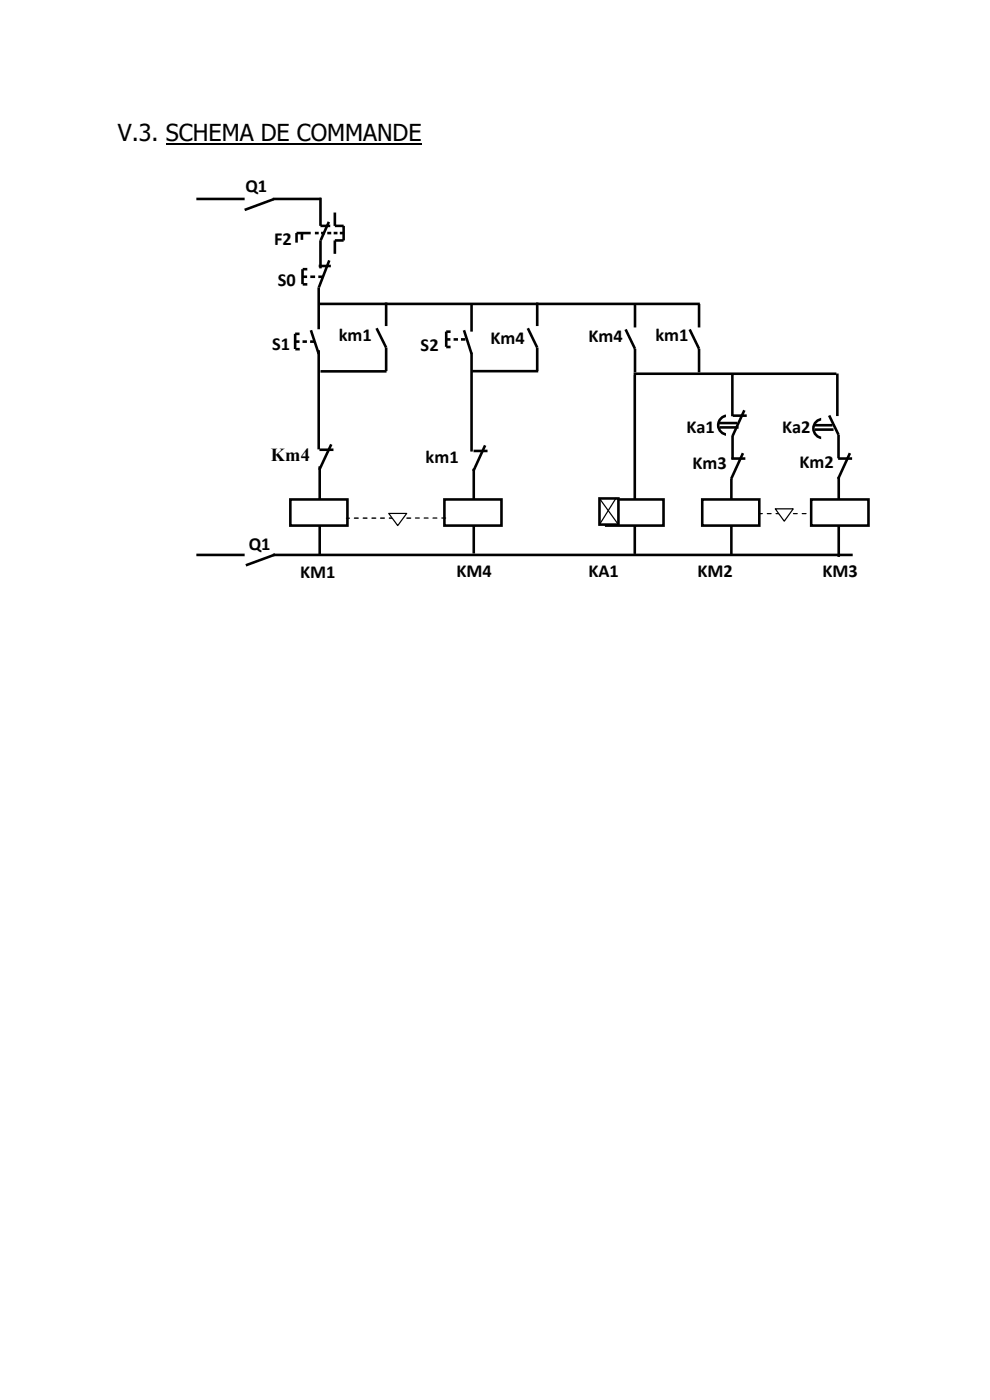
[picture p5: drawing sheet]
<svg xmlns="http://www.w3.org/2000/svg" width="210mm" height="297mm" viewBox="0 0 210 297" stroke-linecap="round" stroke-linejoin="round" font-family="sans-serif">
<path d="M35.2 30.5h54.2" fill="none" stroke="#000" stroke-width=".3"/>
<path d="M175.6 108.9l.9-.1 .2 .2-.2 .1h-.8zM173.8 108.9l.9-.1 .1 .2-.1 .1h-.8zM172 108.9l.8-.1 .2 .2-1 .1zM170.1 108.9l.9-.1 .1 .2-.1 .1h-.8zM168.2 108.9l.9-.1 .1 .2-.1 .1h-.8zM166.4 108.9l.9-.1 .1 .2-.1 .1h-.8zM164.5 108.9l.9-.1 .2 .2-1 .1zM162.7 108.9l.9-.1 .1 .2-.1 .1h-.8zM160.8 108.9l.9-.1 .1 .2-.1 .1h-.8zM159 108.9l.9-.1 .1 .2-.1 .1h-.9zM157.1 108.9l.9-.1 .2 .2-1 .1zM155.4 108.9l.8-.1 .1 .2-.8 .1z" fill="#000"/>
<path d="M164.5 107.9h3.8l-1.9 2.7z" fill="#fff"/>
<path d="M164.5 107.9h3.8l-1.9 2.7z" fill="none" stroke="#000" stroke-width=".25"/>
<path d="M144.2 94.5h13.6v8.5h-13.6z" fill="#fff"/>
<path d="M144.2 94.5h13.6v8.5h-13.6z" fill="none" stroke="#fff" stroke-width=".25"/>
<path d="M122.2 117.3h15v9.8h-15z" fill="#fff"/>
<path d="M122.2 117.3h15v9.8h-15z" fill="none" stroke="#fff" stroke-width=".25"/>
<path d="M145.3 117.3h15.1v8.5h-15.1z" fill="#fff"/>
<path d="M145.3 117.3h15.1v8.5h-15.1z" fill="none" stroke="#fff" stroke-width=".25"/>
<path d="M171.8 117.3h15.1v8.5h-15.1z" fill="#fff"/>
<path d="M171.8 117.3h15.1v8.5h-15.1z" fill="none" stroke="#fff" stroke-width=".25"/>
<path d="M155.2 101.6v16" fill="none" stroke="#000" stroke-width=".55"/>
<path d="M136.3 67.3h15.1v8.6h-15.1z" fill="#fff"/>
<path d="M136.3 67.3h15.1v8.6h-15.1z" fill="none" stroke="#fff" stroke-width=".25"/>
<path d="M49.4 35.7h11.3v8.5h-11.3z" fill="#fff"/>
<path d="M49.4 35.7h11.3v8.5h-11.3z" fill="none" stroke="#fff" stroke-width=".25"/>
<path d="M61 117.5h15.1v8.6h-15.1z" fill="#fff"/>
<path d="M61 117.5h15.1v8.6h-15.1z" fill="none" stroke="#fff" stroke-width=".25"/>
<path d="M94.2 117.3h15.1v8.5h-15.1z" fill="#fff"/>
<path d="M94.2 117.3h15.1v8.5h-15.1z" fill="none" stroke="#fff" stroke-width=".25"/>
<path d="M50.1 111.6h11.4v8.5h-11.4z" fill="#fff"/>
<path d="M50.1 111.6h11.4v8.5h-11.4z" fill="none" stroke="#fff" stroke-width=".25"/>
<path d="M54.8 92.7h16.4v8.5h-16.4z" fill="#fff"/>
<path d="M54.8 92.7h16.4v8.5h-16.4z" fill="none" stroke="#fff" stroke-width=".25"/>
<path d="M56.3 55.5h11.7v8.6h-11.7z" fill="#fff"/>
<path d="M56.3 55.5h11.7v8.6h-11.7z" fill="none" stroke="#fff" stroke-width=".25"/>
<path d="M69.2 67.3h15.1v8.6h-15.1z" fill="#fff"/>
<path d="M69.2 67.3h15.1v8.6h-15.1z" fill="none" stroke="#fff" stroke-width=".25"/>
<path d="M101.4 67.8h15.1v8.6h-15.1z" fill="#fff"/>
<path d="M101.4 67.8h15.1v8.6h-15.1z" fill="none" stroke="#fff" stroke-width=".25"/>
<path d="M87.6 93.2h13.7v8.6h-13.7z" fill="#fff"/>
<path d="M87.6 93.2h13.7v8.6h-13.7z" fill="none" stroke="#fff" stroke-width=".25"/>
<path d="M86.6 69.4h11.1v8.6h-11.1z" fill="#fff"/>
<path d="M86.6 69.4h11.1v8.6h-11.1z" fill="none" stroke="#fff" stroke-width=".25"/>
<path d="M67.8 98.9v19M100.5 99.4v18" fill="none" stroke="#000" stroke-width=".55"/>
<path d="M94.3 106h12.1v5.5h-12.1z" fill="#fff"/>
<path d="M94.3 106h12.1v5.5h-12.1z" fill="none" stroke="#000" stroke-width=".55"/>
<path d="M61.6 106h12.1v5.5h-12.1z" fill="#fff"/>
<path d="M61.6 106h12.1v5.5h-12.1z" fill="none" stroke="#000" stroke-width=".55"/>
<path d="M93.6 109.8h.9l.2 .1-1 .1zM91.8 109.8h.9l.1 .1v.1h-1zM89.9 109.8h.9l.1 .1v.1h-1zM88.1 109.8h.8l.2 .1-.1 .1h-.9zM86.2 109.8h.9l.1 .1-.1 .2h-.8zM84.4 109.8h.9l.1 .1-.1 .2h-.8zM82.5 109.8h.9l.1 .1-.1 .2h-.8zM80.6 109.8h.9l.2 .1-.2 .2h-.8zM78.8 109.8h.9l.1 .1-.9 .2zM77 109.8h.9l.1 .1-.1 .2h-.9zM75.1 109.8h.9l.1 .1-.1 .2h-.8zM73.4 109.8h.8l.1 .1-.8 .2z" fill="#000"/>
<path d="M82.5 108.9h3.8l-1.9 2.6z" fill="#fff"/>
<path d="M82.5 108.9h3.8l-1.9 2.6z" fill="none" stroke="#000" stroke-width=".25"/>
<g fill="none" stroke="#000" stroke-width=".55">
<path d="M94.7 72h.8M94.7 73.6h.9M95.6 70.4h-.9v3.2M96.2 72h1M97.8 72h.9M98.4 70.1l1.6 5M100 64.4v6M100 74.8v21M100.2 78.7h14M112 69.6l2 4.1v5M114 64.2v5M67.8 95.4h2.9"/>
<path d="M70.3 94.3l-2.6 5.4M41.7 117.7h10.2M57.9 117.7h123"/>
</g>
<path d="M55.5 46.8h11.4v8.5h-11.4z" fill="#fff"/>
<path d="M55.5 46.8h11.4v8.5h-11.4z" fill="none" stroke="#fff" stroke-width=".25"/>
<g fill="none" stroke="#000" stroke-width=".55">
<path d="M64.1 49.4v1.5M64.2 58.7h1M64.2 57.1v3.2M64.2 57.1h1M65.8 58.7h1M65.9 49.4h-3v2.1M66.8 49.4h.8M67.5 58.7h1M67.6 56.4h2.6M68 42v5.9h2.1M68 51v5.9M68.1 49.4h.8"/>
<path d="M69.4 49.4h.9M69.8 47.1l-1.8 3.9M69.8 55.2l-2.2 5.8M70.8 49.4h.8M71 45.1v2.8h1.9v3.1h-1.9v2.8M72.1 49.4h.8M64.2 60.3h1M67.5 64.5h81"/>
</g>
<path d="M55 69.2h11.1v9.6h-11.1z" fill="#fff"/>
<path d="M55 69.2h11.1v9.6h-11.1z" fill="none" stroke="#fff" stroke-width=".25"/>
<g fill="none" stroke="#000" stroke-width=".55">
<path d="M41.7 42.2h10.2M57.9 42.2h10.2M58.1 42.2l-6.2 2.3M62.6 72.5h.9M62.7 74.1h.9M63.5 70.8h-.9v3.2M64.2 72.5h.9M65.8 72.5h.9M66 70.1l1.6 5M67.6 61v8.8M67.6 74.3v21M68 78.8h14"/>
<path d="M79.9 69.6l2 4.1v5M81.9 64.2v5M100.5 95.7h2.9M102.9 94.5l-2.5 5.4M58.4 117.6l-6.2 2.3"/>
</g>
<path d="M149 106h12.1v5.5h-12.1z" fill="#fff"/>
<path d="M149 106h12.1v5.5h-12.1z" fill="none" stroke="#000" stroke-width=".55"/>
<path d="M122.2 67.4h14.1v8.5h-14.1z" fill="#fff"/>
<path d="M122.2 67.4h14.1v8.5h-14.1z" fill="none" stroke="#fff" stroke-width=".25"/>
<path d="M132.7 69.9l2 4.1v5M134.4 79.3h43M134.7 79.5v38M134.7 64.5v5M146.3 69.9l2 4.1v5M148.3 64.5v5" fill="none" stroke="#000" stroke-width=".55"/>
<path d="M128.6 106h12.2v5.5h-12.2z" fill="#fff"/>
<path d="M128.6 106h12.2v5.5h-12.2z" fill="none" stroke="#000" stroke-width=".55"/>
<path d="M143 86.7h14.1v8.5h-14.1z" fill="#fff"/>
<path d="M143 86.7h14.1v8.5h-14.1z" fill="none" stroke="#fff" stroke-width=".25"/>
<path d="M166.9 94.2h13.7v8.6h-13.7z" fill="#fff"/>
<path d="M166.9 94.2h13.7v8.6h-13.7z" fill="none" stroke="#fff" stroke-width=".25"/>
<path d="M163.2 86.7h14.2v8.5h-14.2z" fill="#fff"/>
<path d="M163.2 86.7h14.2v8.5h-14.2z" fill="none" stroke="#fff" stroke-width=".25"/>
<path d="M155.2 97.3h2.9M157.6 96.1l-2.5 5.5M177.8 97.3h3M180.3 96.1l-2.5 5.5" fill="none" stroke="#000" stroke-width=".55"/>
<circle cx="154.4" cy="90.2" r="2.02" fill="#fff"/>
<circle cx="154.4" cy="90.2" r="2.02" fill="none" stroke="#000" stroke-width=".55"/>
<path d="M154.1 86.4h8v8h-8z" fill="#fff"/>
<path d="M154.1 86.4h8v8h-8z" fill="none" stroke="#fff" stroke-width=".25"/>
<path d="M152.4 89.7h4M152.7 90.7h4M155.4 88.2h3M157.9 87l-2.5 5.5" fill="none" stroke="#000" stroke-width=".55"/>
<circle cx="174.5" cy="90.9" r="1.99" fill="#fff"/>
<circle cx="174.5" cy="90.9" r="1.99" fill="none" stroke="#000" stroke-width=".55"/>
<path d="M174.3 86.8h8v8.1h-8z" fill="#fff"/>
<path d="M174.3 86.8h8v8.1h-8z" fill="none" stroke="#fff" stroke-width=".25"/>
<path d="M155.4 92.4v5M172.6 90.2h4M172.8 91.1h4M175.9 88.1l2 4.1v5" fill="none" stroke="#000" stroke-width=".55"/>
<path d="M127.2 105.7h4v5.6h-4z" fill="#fff"/>
<path d="M127.2 105.7h4v5.6h-4zM177.9 101.2v17" fill="none" stroke="#000" stroke-width=".55"/>
<path d="M127.2 105.7l4 5.6M130.6 105.7l-3.4 5.6" fill="none" stroke="#000" stroke-width=".25"/>
<path d="M172.1 106h12.1v5.5h-12.1z" fill="#fff"/>
<path d="M155.4 79.3v9M177.6 79.2v9.1M172.1 106h12.1v5.5h-12.1z" fill="none" stroke="#000" stroke-width=".55"/>
<text font-size="5" x="25" y="29.9">V.3. SCHEMA DE COMMANDE</text>
<g font-size="3.9">
<text x="52.1" y="40.8">Q1</text>
<text x="58.2" y="51.9">F2</text>
<text x="59" y="60.6">S0</text>
<text x="57.7" y="74.3">S1</text>
<text x="71.9" y="72.4">km1</text>
<text x="89.2" y="74.5">S2</text>
<text x="104.1" y="72.9">Km4</text>
<text x="124.8" y="72.5">Km4</text>
<text x="139" y="72.4">km1</text>
<text x="145.6" y="91.8">Ka1</text>
<text x="165.9" y="91.8">Ka2</text>
<text x="57.5" y="97.7">Km4</text>
<text x="90.3" y="98.3">km1</text>
<text x="146.9" y="99.6">Km3</text>
<text x="169.6" y="99.4">Km2</text>
<text x="52.8" y="116.7">Q1</text>
<text x="63.7" y="122.6">KM1</text>
<text x="96.9" y="122.3">KM4</text>
<text x="124.8" y="122.3">KA1</text>
<text x="148" y="122.3">KM2</text>
<text x="174.5" y="122.3">KM3</text>
</g>
</svg>
